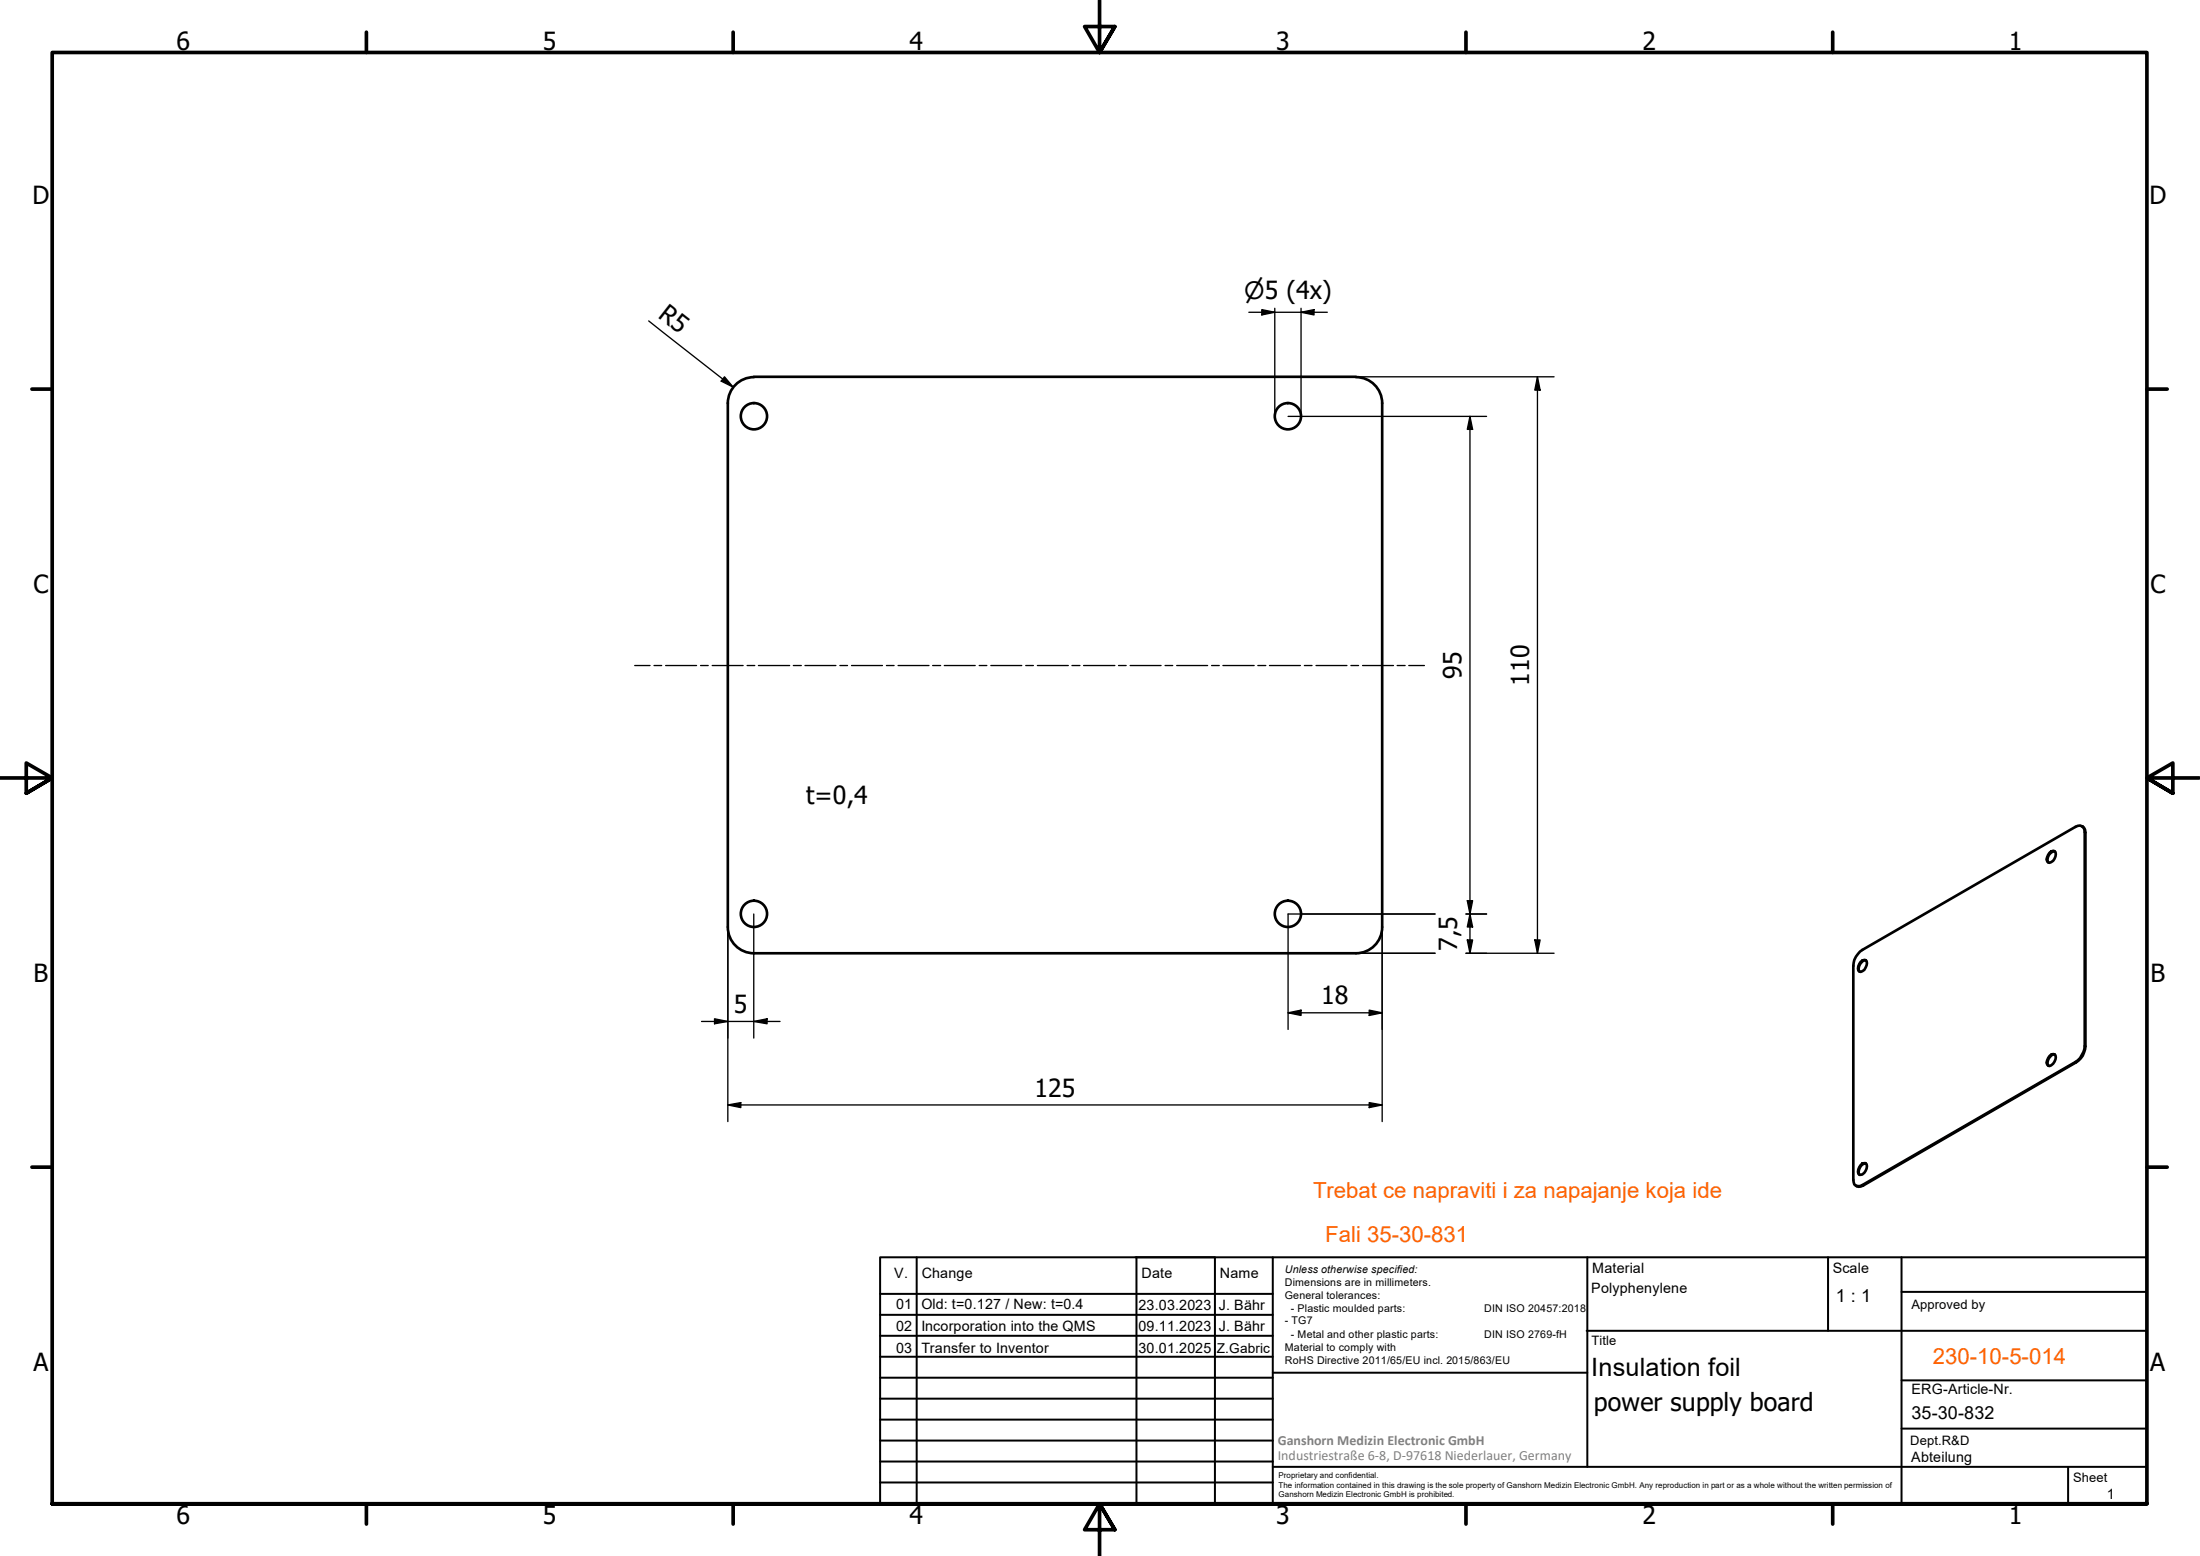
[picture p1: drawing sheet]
<svg xmlns="http://www.w3.org/2000/svg" width="420mm" height="297mm" viewBox="0 0 420 297" stroke-linecap="round" stroke-linejoin="round" font-family="sans-serif">
<!-- layer: Visible (ISO) -->
<g fill="none" stroke="#000" stroke-width=".51">
<path d="M144 71.9h115M144 72a5 5 0 0 0-5 5v100M259 72a5 5 0 0 1 5 5v100M397.6 157.7a1.12 1.12 0 0 1 .7 1.2v40.9a3.6 3.6 0 0 1-1.8 3l-40.6 23.5a1.18 1.18 0 0 1-1.4 .1M139 177a5 5 0 0 0 5 5M264 177a5 5 0 0 1-5 5h-115M391.4 162.8l.3-.3h.7a1.43 1.43 0 0 1-1.2 2.1 .97 .97 0 0 1 0-1.4zM392.4 162.5a1.35 1.35 0 0 0-1.3 1.2l-.1 .8 .2 .1M355.2 181.7l41.2-23.9a1.09 1.09 0 0 1 1.2-.1 1.09 1.09 0 0 1 .5 1.2v40.8a4.4 4.4 0 0 1-1.7 3l-40.7 23.5a1.05 1.05 0 0 1-1.3 .2 1.05 1.05 0 0 1-.5-1.2v-40.8a3.6 3.6 0 0 1 1.3-2.7zM355.3 183.6l.4-.2 .6-.1a1.51 1.51 0 0 1-1 2.2h-.2a1.3 1.3 0 0 1 .2-1.9zM356.4 183.3a1.71 1.71 0 0 0-1.4 2l.2 .2M391.4 201.6l.3-.3h.7a1.51 1.51 0 0 1-1 2.2l-.2-.1a.97 .97 0 0 1 0-1.4z"/>
<path d="M392.4 201.3a1.69 1.69 0 0 0-1.4 1.9l.2 .2M355.7 222.1l.6-.1a1.5 1.5 0 0 1-1.2 2.3 1.6 1.6 0 0 1 .6-2.2zM356.4 222.1a1.58 1.58 0 0 0-1.4 1.9l.2 .3"/>
<circle cx="144" cy="79.5" r="2.51"/>
<circle cx="246" cy="79.5" r="2.51"/>
<circle cx="144" cy="174.5" r="2.51"/>
<circle cx="246" cy="174.5" r="2.51"/>
</g>
<!-- layer: Visible Narrow (ISO) -->
<path d="M398.1 158.9h.2M398.1 199.7l.2 .1M396.4 202.7l.1 .1M355.7 226.2l.2 .1" fill="none" stroke="#000" stroke-width=".38"/>
<!-- layer: Border (ISO) -->
<g fill="none" stroke="#000" stroke-width=".7">
<path d="M70 6.1v3.9M140 6.1v3.9M210 0v10l-2.9-4.9h5.8l-2.9 4.9 2.9-4.9M280 6.1v3.9M350 6.1v3.9M6.1 74.3h3.9M410 74.3h3.9M0 148.5h10l-5-2.8v5.7l5-2.9-5 2.9M420 148.5h-10l5-2.8v5.7l-5-2.9 5 2.9M6.1 222.8h3.9M410 222.8h3.9M10 287.1v-277.1h400v277.1h-400h400"/>
<path d="M70 287.1v3.8M140 287.1v3.8M212.9 292l-2.9-4.9 2.9 4.9h-5.8l2.9-4.9v9.9M280 287.1v3.8M350 287.1v3.8"/>
</g>
<!-- layer: Sketch Geometry (ISO) -->
<g fill="none" stroke="#000" stroke-width=".25">
<path d="M121.2 127h2.9M124.9 127h1.5M127.1 127h5.9M133.8 127h1.5M136 127h5.9M142.7 127h1.4M144.8 127h6M151.5 127h1.5M153.7 127h5.9M160.4 127h1.5M162.6 127h5.9M169.3 127h1.5"/>
<path d="M171.5 127h5.9M178.1 127h1.5M180.3 127h5.9M187 127h1.5M189.2 127h5.9M195.9 127h1.5M198.1 127h5.9M204.7 127h1.5M206.9 127h6M213.6 127h1.5M215.8 127h5.9M222.5 127h1.5"/>
<path d="M224.7 127h5.9M231.4 127h1.5M233.6 127h5.9M240.2 127h1.5M242.4 127h5.9M249.1 127h1.5M251.3 127h5.9M258 127h1.5M260.2 127h5.9M266.8 127h1.6M269 127h3"/>
</g>
<!-- layer: TitleBlock -->
<g fill="none" stroke="#000" stroke-width=".38">
<path d="M168.1 251h75M168.1 247h75M168.1 255h75M168.1 259h75M175.1 240v47M216.9 240h15M217 240v47M232 240v47M243.1 240.1v46.9h-75v-47h241.9v47.1h-167M303 254h107M303.1 240v40M349.1 240v14"/>
<path d="M363.2 240v47.1M363.2 246.6h46.8M168.1 271h75M168.1 263h75M168.1 267h75M168.1 275h75M168.1 279h75M243.1 262.1h60M363.2 272.7h46.8M363.2 263.5h46.8M168.1 283h75M216.9 287h15"/>
<path d="M243.1 280h166.9M395 280.1v7"/>
</g>
<!-- layer: Dimension (ISO) -->
<g fill="none" stroke="#000" stroke-width=".25">
<path d="M238.5 59.6h15M241 59.1l2.5 .5-2.5 .5zM243.5 58.9v20.6M248.5 59.6l2.5-.5v1zM248.5 58.9v20.6M123.9 61.3l16.1 12.6M138.4 71.9l1.6 2-2.3-1.1zM246 79.5h37.9M259 71.9h37.8M280.7 79.5l.5 2.5h-1zM280.7 79.5v102.5M293.6 71.9v110.1"/>
<path d="M293.6 71.9l.5 2.6h-1zM139 177v37.1M144 174.5v23.7M264 177v37.1M274.1 174.5h-28.1v22M280 174.5h3.9M280.2 179.4h1l-.5 2.6zM280.2 171.9h1l-.5 2.6zM280.7 174.5l.5 2.5h-1zM293.1 179.4h1l-.5 2.6zM134 195h15M136.5 194.5l2.5 .5-2.5 .4z"/>
<path d="M144 195l2.5-.5v.9zM246 193.3l2.5-.5v1.1zM246 193.3h18M259 182h15.1M261.5 192.8l2.5 .5-2.5 .6zM280 182h16.8M139 210.9l2.5-.4v.9zM139 210.9h125M261.5 210.5l2.5 .4-2.5 .5z"/>
</g>
<g fill="#000">
<path d="M248.5 59.6l2.5-.5v1zM138.4 71.9l1.6 2-2.3-1.1zM241 59.1l2.5 .5-2.5 .5zM293.6 71.9l.5 2.6h-1zM280.7 79.5l.5 2.5h-1zM280.2 179.4h1l-.5 2.6zM280.2 171.9h1l-.5 2.6zM280.7 174.5l.5 2.5h-1zM293.1 179.4h1l-.5 2.6zM136.5 194.5l2.5 .5-2.5 .4zM144 195l2.5-.5v.9zM246 193.3l2.5-.5v1.1z"/>
<path d="M261.5 192.8l2.5 .5-2.5 .6zM139 210.9l2.5-.4v.9zM261.5 210.5l2.5 .4-2.5 .5z"/>
</g>
<g font-size="4.8">
<text x="33.7" y="9.6">6</text>
<text x="103.7" y="9.6">5</text>
<text x="173.7" y="9.6">4</text>
<text x="243.7" y="9.6">3</text>
<text x="313.7" y="9.6">2</text>
<text x="383.7" y="9.6">1</text>
<text x="6.2" y="38.9">D</text>
<text x="410.5" y="38.9">D</text>
<text x="125.5" y="60.5" transform="rotate(38 125.5 60.5)">R5</text>
<text x="6.4" y="113.1">C</text>
<text x="410.7" y="113.1">C</text>
<text x="279.1" y="129.6" transform="rotate(-90 279.1 129.6)">95</text>
<text x="292" y="130.9" transform="rotate(-90 292 130.9)">110</text>
<text x="154" y="153.5">t=0,4</text>
<text x="278.3" y="181.6" transform="rotate(-90 278.3 181.6)">7,5</text>
<text x="6.4" y="187.4">B</text>
<text x="252.3" y="191.8">18</text>
<text x="410.7" y="187.4">B</text>
<text x="140.1" y="193.3">5</text>
<text x="197.5" y="209.3">125</text>
<text x="6.4" y="261.7">A</text>
<text x="303.9" y="262.7">Insulation foil</text>
<text x="410.7" y="261.7">A</text>
<text x="304.4" y="269.4">power supply board</text>
<text x="33.7" y="290.9">6</text>
<text x="103.7" y="290.9">5</text>
<text x="173.7" y="290.9">4</text>
<text x="243.7" y="290.9">3</text>
<text x="313.7" y="290.9">2</text>
<text x="383.7" y="290.9">1</text>
</g>
<text font-size="4.6" x="237.6" y="57.1">⌀5 (4x)</text>
<g font-size="4.2" fill="#ff6200">
<text x="250.8" y="228.7">Trebat ce napraviti i za napajanje koja ide</text>
<text x="369.2" y="260.5">230-10-5-014</text>
</g>
<text font-size="4.2" fill="#ff6100" x="253.1" y="237.1">Fali 35-30-831</text>
<g font-size="3.4">
<text x="350.6" y="248.5">1 : 1</text>
<text x="365.1" y="270.9">35-30-832</text>
</g>
<g font-size="2.7">
<text x="170.8" y="244">V.</text>
<text x="176" y="244">Change</text>
<text x="218" y="244">Date</text>
<text x="233" y="244">Name</text>
<text x="304.1" y="243">Material</text>
<text x="350" y="243.1">Scale</text>
<text x="171.1" y="249.9">01</text>
<text x="176" y="249.9">Old: t=0.127 / New: t=0.4</text>
<text x="217.4" y="250">23.03.2023</text>
<text x="232.8" y="250">J. Bähr</text>
<text x="303.9" y="246.8">Polyphenylene</text>
<text x="171.1" y="254">02</text>
<text x="176" y="254">Incorporation into the QMS</text>
<text x="217.4" y="254">09.11.2023</text>
<text x="232.8" y="254">J. Bähr</text>
<text x="171.1" y="258.4">03</text>
<text x="176" y="258.4">Transfer to Inventor</text>
<text x="217.4" y="258.4">30.01.2025</text>
<text x="365.1" y="266.1">ERG-Article-Nr.</text>
<text x="365" y="279">Abteilung</text>
<text x="402.3" y="286.2">1</text>
</g>
<g font-size="2.7" fill="#808080">
<text x="244" y="275.8">Ganshorn Medizin Electronic GmbH</text>
<text x="244" y="278.7">Industriestraße 6-8, D-97618 Niederlauer, Germany</text>
</g>
<text font-size="2.6" x="232.4" y="258.4">Z.Gabric</text>
<g font-size="2.5">
<text x="365.1" y="249.9">Approved by</text>
<text x="304" y="256.8">Title</text>
<text x="364.8" y="275.8">Dept.R&amp;D</text>
<text x="395.9" y="282.9">Sheet</text>
</g>
<g font-size="2">
<text x="245.4" y="242.9">Unless otherwise specified:</text>
<text x="245.4" y="245.4">Dimensions are in millimeters.</text>
<text x="245.4" y="247.9">General tolerances:</text>
<text x="246.5" y="250.4">- Plastic moulded parts:</text>
<text x="283.5" y="250.4">DIN ISO 20457:2018</text>
<text x="245.4" y="252.8">- TG7</text>
<text x="245.4" y="257.9">Material to comply with</text>
<text x="246.5" y="255.4">- Metal and other plastic parts:</text>
<text x="283.5" y="255.4">DIN ISO 2769-fH</text>
<text x="245.4" y="260.3">RoHS Directive 2011/65/EU incl. 2015/863/EU</text>
</g>
<g font-size="1.5">
<text x="244.2" y="282.2">Proprietary and confidential.</text>
<text x="244.2" y="284">The information contained in this drawing is the sole property of Ganshorn Medizin Electronic GmbH. Any reproduction in part or as a whole without the written permission of</text>
<text x="244.2" y="285.8">Ganshorn Medizin Electronic GmbH is prohibited.</text>
</g>
</svg>
